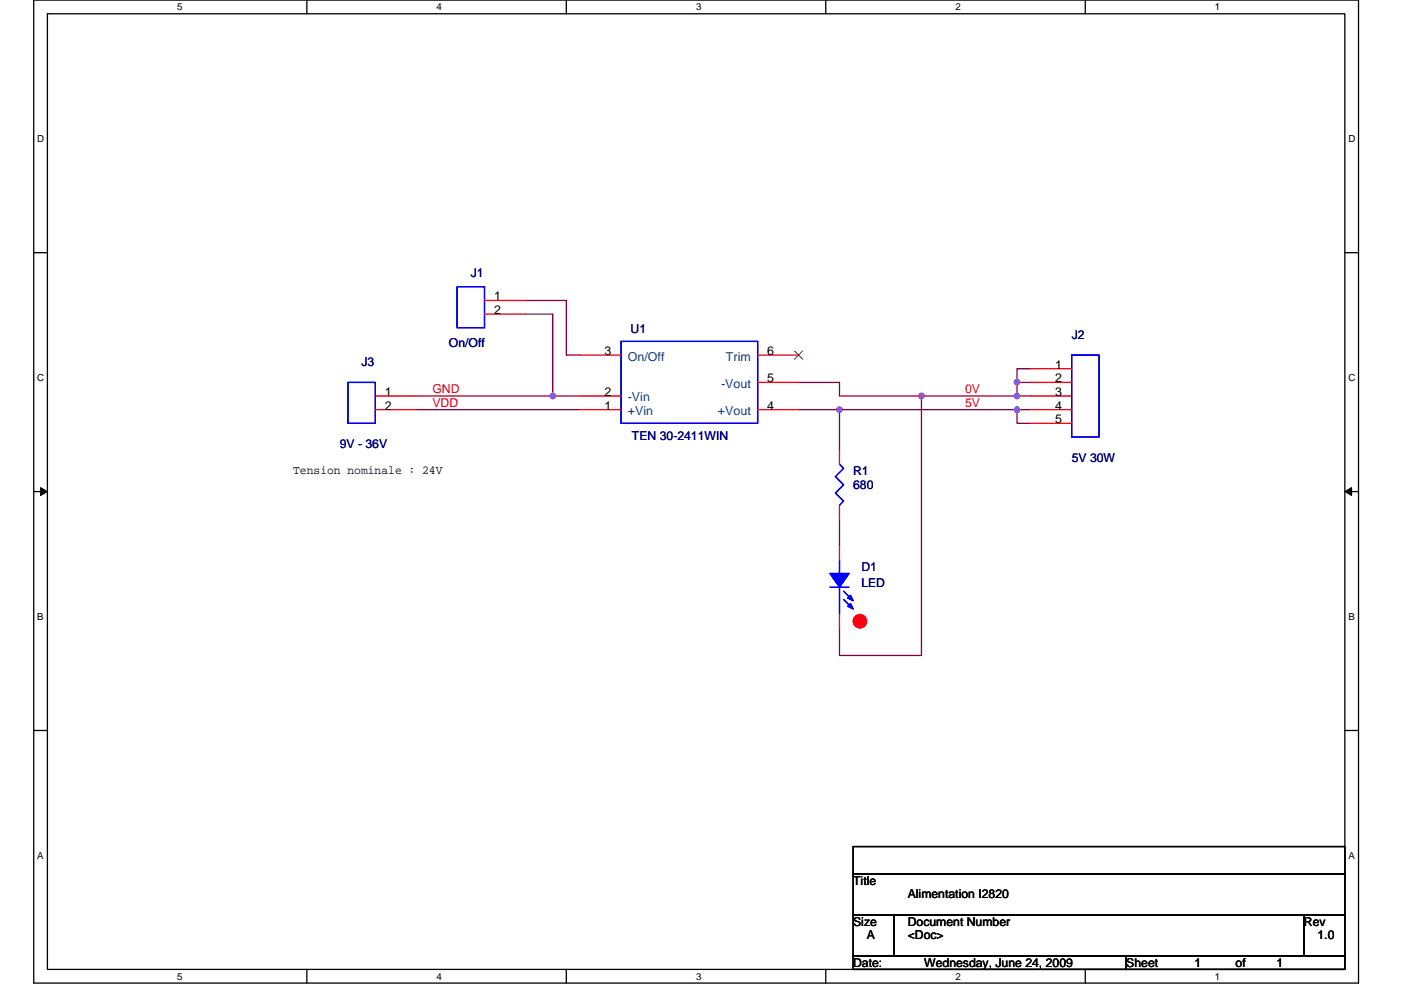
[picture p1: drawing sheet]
<svg xmlns="http://www.w3.org/2000/svg" width="297mm" height="210mm" viewBox="0 0 297 210" stroke-linecap="round" stroke-linejoin="round" font-family="sans-serif">
<path d="M7.2 0h280.8v208.5h-280.8zM10.1 2.9h275v202.7h-275z" fill="none" stroke="#000" stroke-width=".28"/>
<g fill="#fff">
<path d="M37.5 .3h1.2v2.3h-1.2z"/>
<path d="M37.5 205.9h1.2v2.3h-1.2z"/>
</g>
<path d="M65.1 0v2.9M65.1 205.6v2.9" fill="none" stroke="#000" stroke-width=".28"/>
<g fill="#fff">
<path d="M92.6 .3h1.1v2.3h-1.1z"/>
<path d="M92.6 205.9h1.1v2.3h-1.1z"/>
</g>
<path d="M120.1 0v2.9M120.1 205.6v2.9" fill="none" stroke="#000" stroke-width=".28"/>
<g fill="#fff">
<path d="M147.6 .3h1.1v2.3h-1.1z"/>
<path d="M147.6 205.9h1.1v2.3h-1.1z"/>
</g>
<path d="M175.1 0v2.9M175.1 205.6v2.9" fill="none" stroke="#000" stroke-width=".28"/>
<g fill="#fff">
<path d="M202.6 .3h1.1v2.3h-1.1z"/>
<path d="M202.6 205.9h1.1v2.3h-1.1z"/>
</g>
<path d="M230.1 0v2.9M230.1 205.6v2.9" fill="none" stroke="#000" stroke-width=".28"/>
<g fill="#fff">
<path d="M257.6 .3h1.2v2.3h-1.2z"/>
<path d="M257.6 205.9h1.2v2.3h-1.2z"/>
<path d="M7.9 28.3h1.5v2.3h-1.5z"/>
<path d="M285.9 28.3h1.5v2.3h-1.5z"/>
<path d="M7.9 78.9h1.5v2.3h-1.5z"/>
<path d="M285.9 78.9h1.5v2.3h-1.5z"/>
</g>
<path d="M7.2 53.6h2.9M285.1 53.6h2.9" fill="none" stroke="#000" stroke-width=".28"/>
<g fill="#fff">
<path d="M7.9 129.6h1.4v2.3h-1.4z"/>
<path d="M285.9 129.6h1.3v2.3h-1.3z"/>
</g>
<path d="M7.2 104.3h2.9M285.1 104.3h2.9" fill="none" stroke="#000" stroke-width=".28"/>
<path d="M8.6 103.4l1.5 .9-1.5 .8zM285.1 104.3l1.5-.9v1.7z" fill="#000" stroke="#000" stroke-width=".21"/>
<g fill="#fff">
<path d="M7.9 180.3h1.4v2.3h-1.4z"/>
<path d="M285.9 180.3h1.4v2.3h-1.4z"/>
</g>
<path d="M7.2 154.9h2.9M285.1 154.9h2.9M180.9 179.6h104.2v5.7h-104.2zM180.9 185.3h104.2v8.7h-104.2zM180.9 194h8.7v8.7h-8.7zM189.6 194h86.9v8.7h-86.9zM276.5 194h8.6v8.7h-8.6zM180.9 202.7h57.9v2.9h-57.9zM238.8 202.7h46.3v2.9h-46.3z" fill="none" stroke="#000" stroke-width=".28"/>
<g fill="none" stroke="#800040" stroke-width=".28">
<path d="M111.4 66.6h5.8v17.4M111.4 63.7h8.7v11.6h2.9M218.5 78.2h-2.9v2.9M88.2 84h29M88.2 86.9h34.8M117.2 84h5.8M169.3 81.1h8.7v2.9h17.4M169.3 86.9h8.7M178 86.9h37.6M178 86.9v8.7M195.4 84h20.2M195.4 84v55h-17.4v-5.8"/>
<path d="M215.6 86.9h2.9M215.6 86.9v2.9h2.9M215.6 84h2.9M218.5 81.1h-2.9v2.9M178 110.1v5.7"/>
</g>
<g fill="#f0f" stroke="#f0f" stroke-width=".28">
<circle cx="117.2" cy="84" r=".57"/>
<circle cx="215.6" cy="84" r=".57"/>
<circle cx="215.6" cy="86.9" r=".57"/>
<circle cx="178" cy="86.9" r=".57"/>
<circle cx="195.4" cy="84" r=".57"/>
<circle cx="215.6" cy="81.1" r=".57"/>
</g>
<circle cx="182.3" cy="131.8" r="1.44" fill="#f00" stroke="#f00" stroke-width=".28"/>
<path d="M96.9 60.8h5.8v8.7h-5.8zM131.7 72.4h28.9v17.4h-28.9zM227.2 75.3h5.8v17.4h-5.8zM73.8 81.1h5.7v8.7h-5.7zM178 98.5l.9 .8-1.8 1.8 1.8 1.7-1.8 1.8 1.8 1.7-.9 .9M178 118.7v2.9M176 124.5h4M178 124.5v5.8M178.9 125.4l1.7 1.7M178.9 127.1l1.7 1.8" fill="none" stroke="#00f" stroke-width=".28"/>
<g fill="none" stroke="#f00" stroke-width=".28">
<path d="M102.7 63.7h8.7M102.7 66.6h8.7M123 75.3h8.7M160.6 75.3h8.7M218.5 78.2h8.7M79.5 84h8.7M79.5 86.9h8.7M123 84h8.7M123 86.9h8.7M160.6 81.1h8.7M160.6 86.9h8.7M178 95.6v2.9"/>
<path d="M218.5 81.1h8.7M218.5 84h8.7M218.5 86.9h8.7M218.5 89.8h8.7M178 107.2v2.9M178 115.8v2.9M178 130.3v2.9"/>
</g>
<g fill="#00f" stroke="#00f" stroke-width=".28">
<path d="M176 121.6h4l-2 2.9z" fill-rule="evenodd"/>
<path d="M179.7 128.6l.6-.6 .6 1.2z" fill-rule="evenodd"/>
<path d="M179.7 126.9l.6-.6 .6 1.1z" fill-rule="evenodd"/>
<path d="M176 121.6h4l-2 2.9z" fill-rule="evenodd"/>
<path d="M179.7 128.6l.6-.6 .6 1.2z" fill-rule="evenodd"/>
<path d="M179.7 126.9l.6-.6 .6 1.1z" fill-rule="evenodd"/>
</g>
<path d="M168.4 74.4l1.8 1.8M170.2 74.4l-1.8 1.8" fill="none" stroke="#804000" stroke-width=".21"/>
<g font-size="2.6" fill="#000080">
<text x="99.8" y="58.8">J1</text>
<text x="133.7" y="70.7">U1</text>
<text x="227.2" y="71.8">J2</text>
<text x="76.6" y="77.6">J3</text>
<text x="95.2" y="73.6">On/Off</text>
<text x="72" y="95">9V - 36V</text>
<text x="134" y="93.3">TEN 30-2411WIN</text>
<text x="180.9" y="100.8">R1</text>
<text x="227.2" y="97.9">5V 30W</text>
<text x="180.9" y="103.7">680</text>
<text x="182.6" y="121.1">D1</text>
<text x="182.6" y="124.5">LED</text>
</g>
<g font-size="2.6">
<text x="104.8" y="63.7">1</text>
<text x="104.8" y="66.6">2</text>
<text x="128.2" y="75.3">3</text>
<text x="162.7" y="75.3">6</text>
<text x="81.6" y="84">1</text>
<text x="128.2" y="84">2</text>
<text x="162.7" y="81.1">5</text>
<text x="223.7" y="78.2">1</text>
<text x="223.7" y="81.1">2</text>
<text x="223.7" y="84">3</text>
<text x="81.6" y="86.9">2</text>
<text x="128.2" y="86.9">1</text>
<text x="162.7" y="86.9">4</text>
<text x="223.7" y="86.9">4</text>
<text x="223.7" y="89.8">5</text>
<text x="62.2" y="100.6">Tension nominale : 24V</text>
<text x="180.9" y="187.7">Title</text>
<text x="192.5" y="190.6">Alimentation I2820</text>
<text x="180.9" y="196.4">Size</text>
<text x="192.5" y="196.4">Document Number</text>
<text x="276.5" y="196.4">Rev</text>
<text x="183.8" y="199.3">A</text>
<text x="192.5" y="199.3">&lt;Doc&gt;</text>
<text x="279.3" y="199.3">1.0</text>
<text x="180.9" y="205">Date:</text>
<text x="196" y="205">Wednesday, June 24, 2009</text>
<text x="238.8" y="205">Sheet</text>
<text x="253.3" y="205">1</text>
<text x="262" y="205">of</text>
<text x="270.7" y="205">1</text>
</g>
<g font-size="2.6" fill="#004080">
<text x="133.1" y="76.5">On/Off</text>
<text x="153.9" y="76.5">Trim</text>
<text x="152.9" y="82.3">-Vout</text>
<text x="133.1" y="88.1">+Vin</text>
<text x="133.1" y="85.2">-Vin</text>
<text x="152.2" y="88.1">+Vout</text>
</g>
<g font-size="2.6" fill="#f00">
<text x="91.7" y="83.4">GND</text>
<text x="204.6" y="83.4">0V</text>
<text x="91.7" y="86.3">VDD</text>
<text x="204.6" y="86.3">5V</text>
</g>
<g font-size="2.1">
<text x="37.5" y="2.2">5</text>
<text x="92.6" y="2.2">4</text>
<text x="147.6" y="2.2">3</text>
<text x="202.6" y="2.2">2</text>
<text x="257.6" y="2.2">1</text>
<text x="7.9" y="30.1">D</text>
<text x="285.9" y="30.1">D</text>
<text x="7.9" y="80.8">C</text>
<text x="285.9" y="80.8">C</text>
<text x="7.9" y="131.4">B</text>
<text x="285.9" y="131.4">B</text>
<text x="7.9" y="182.1">A</text>
<text x="285.9" y="182.1">A</text>
<text x="37.5" y="207.8">5</text>
<text x="92.6" y="207.8">4</text>
<text x="147.6" y="207.8">3</text>
<text x="202.6" y="207.8">2</text>
<text x="257.6" y="207.8">1</text>
</g>
</svg>
